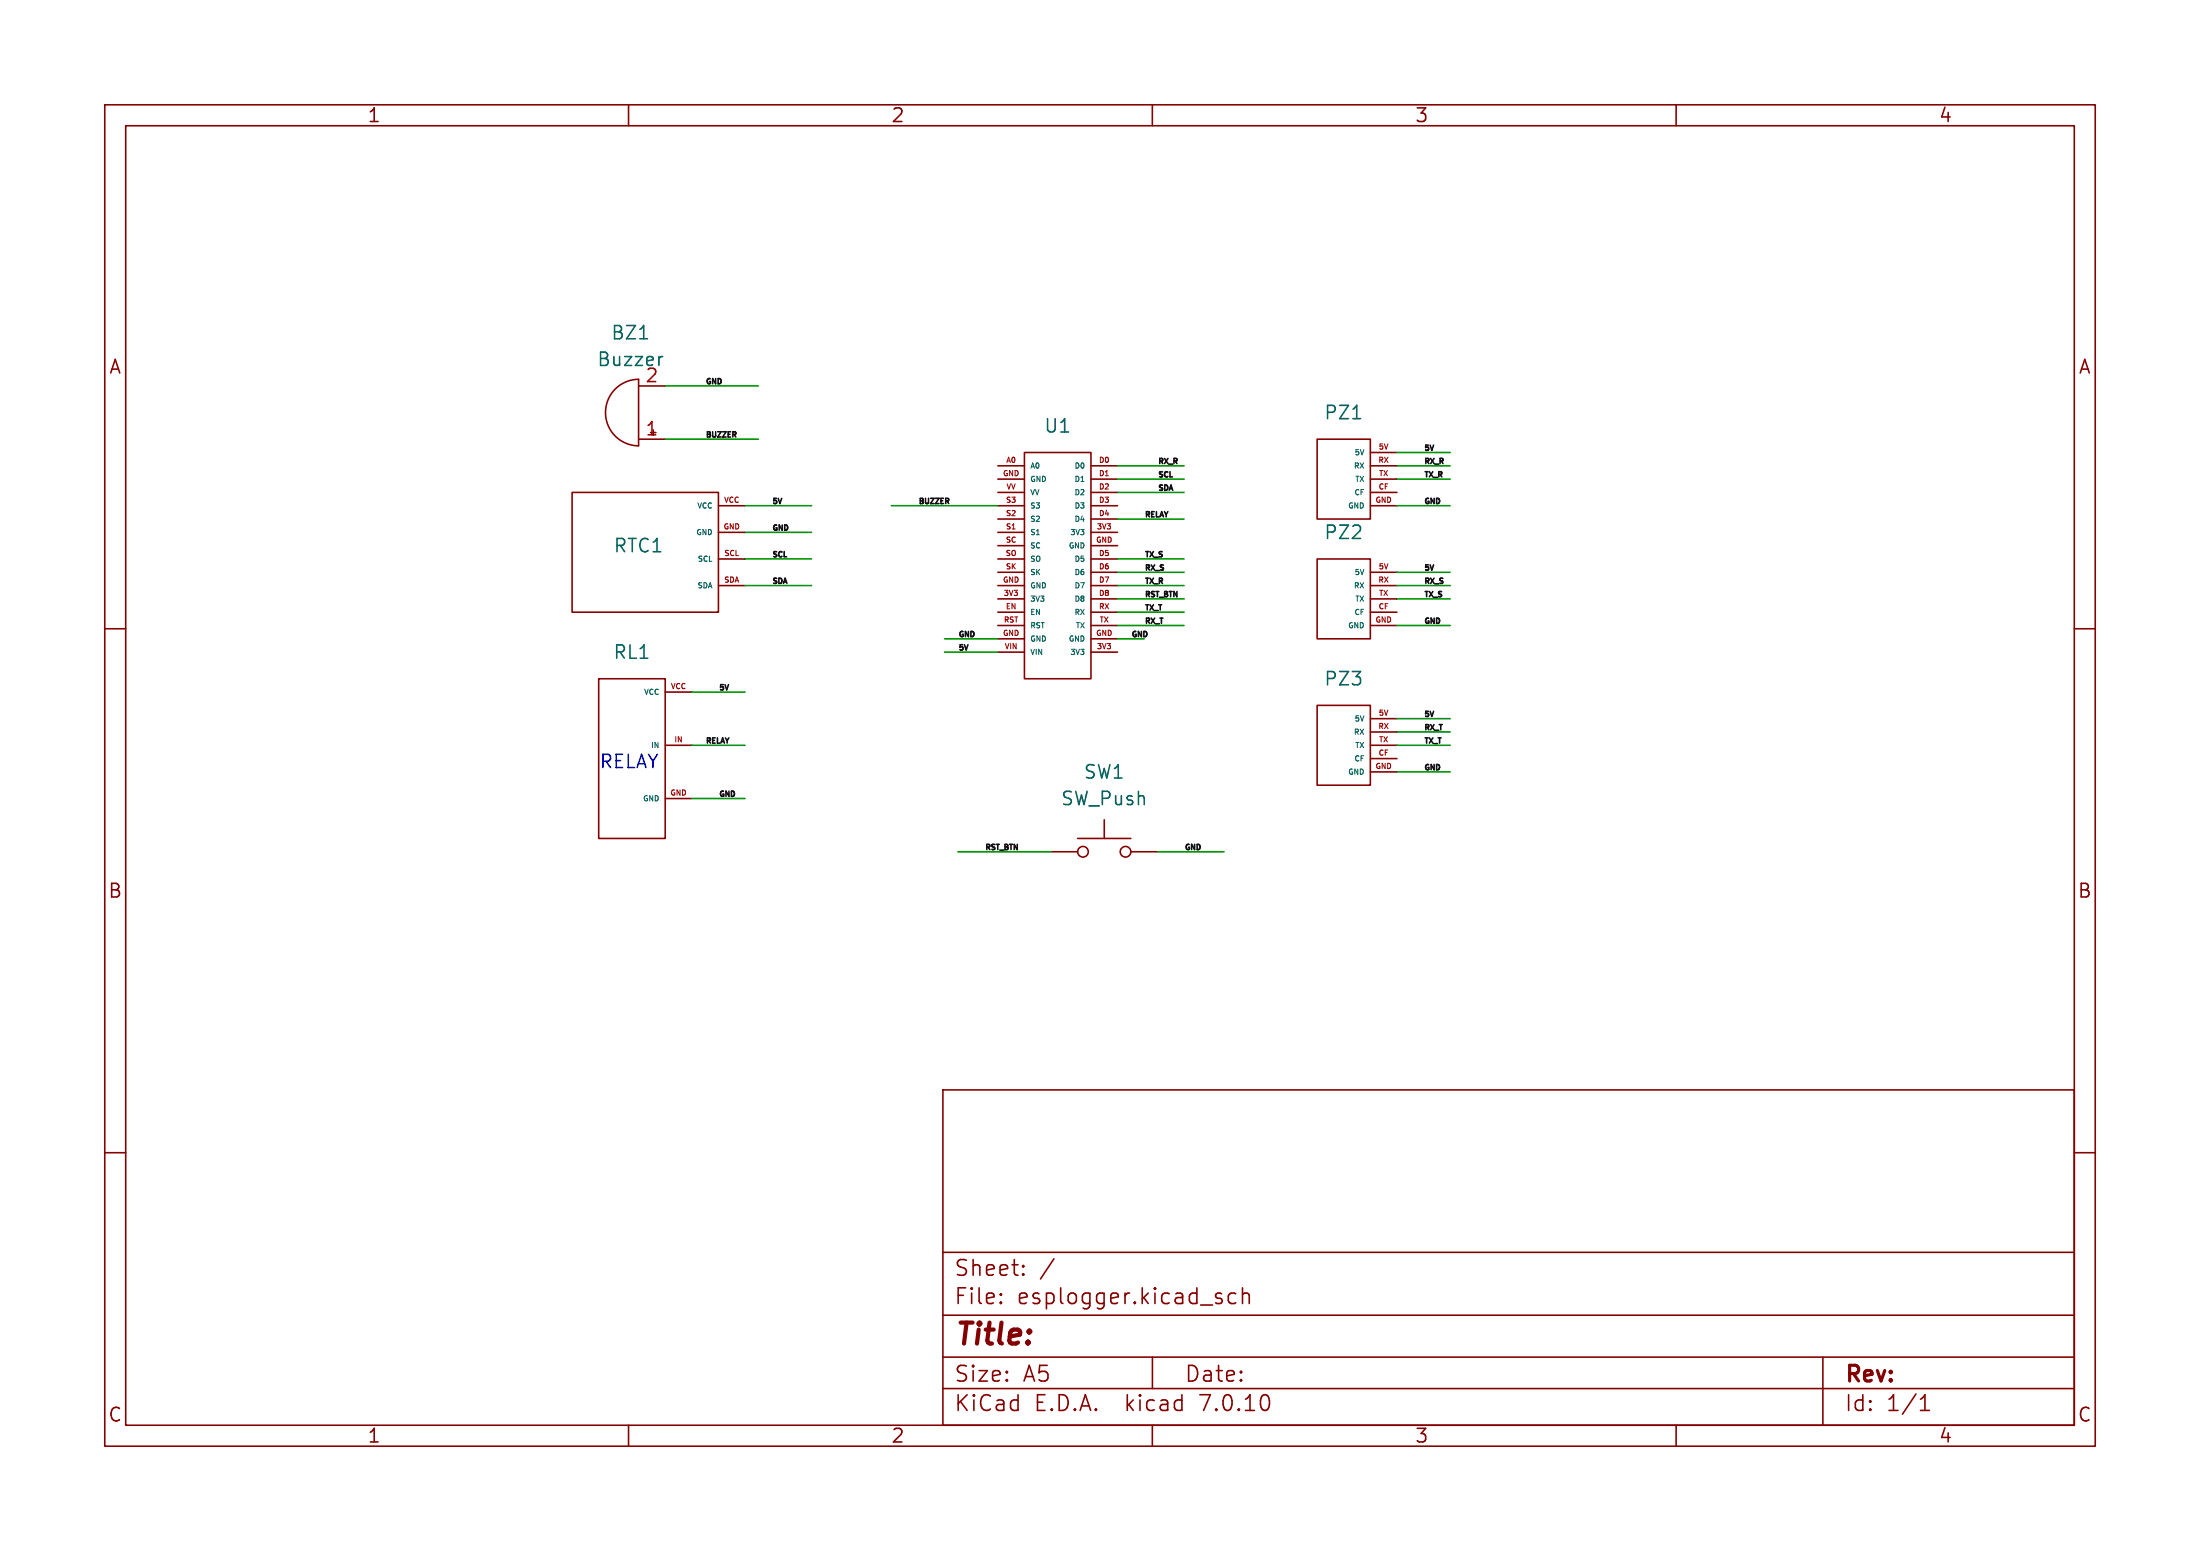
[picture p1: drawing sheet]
<svg xmlns="http://www.w3.org/2000/svg" width="210mm" height="148mm" viewBox="0 0 210 148" stroke-linecap="round" stroke-linejoin="round" font-family="sans-serif">
<g fill="none" stroke="#840000" stroke-width=".15">
<path d="M10 10h190v128h-190zM12 12h186v124h-186zM60 10v2M110 10v2M160 10v2M58.7 37.1a3.2 3.2 0 0 1 2.3-.9v6.3a3.2 3.2 0 0 1-3-1.9 3.2 3.2 0 0 1 .7-3.5zM61 36.8h2.5M10 60h2M54.6 47h14v11.4h-14zM61 41.9h2.5M68.6 55.9h2.5M68.6 48.3h2.5"/>
<path d="M68.6 50.8h2.5M68.6 53.3h2.5M95.2 54.6h2.6M95.2 58.4h2.6M95.2 59.7h2.6M95.2 55.9h2.6M95.2 57.2h2.6M95.2 47h2.6M95.2 48.3h2.6M95.2 44.5h2.6M95.2 45.7h2.6M95.2 50.8h2.6"/>
<path d="M95.2 53.3h2.6M95.2 49.5h2.6M95.2 52.1h2.6M97.8 43.2h6.3v21.6h-6.3zM104.1 54.6h2.6M104.1 58.4h2.6M104.1 59.7h2.6M104.1 55.9h2.6M104.1 57.2h2.6M104.1 47h2.6M104.1 48.3h2.6M104.1 44.5h2.6"/>
<path d="M104.1 45.7h2.6M104.1 50.8h2.6M104.1 53.3h2.6M104.1 49.5h2.6M104.1 52.1h2.6M125.7 53.3h5.1v7.7h-5.1zM125.7 41.9h5.1v7.6h-5.1zM130.8 54.6h2.5M130.8 58.4h2.5M130.8 59.7h2.5M130.8 55.9h2.5M130.8 57.2h2.5"/>
<path d="M130.8 43.2h2.5M130.8 47h2.5M130.8 48.3h2.5M130.8 44.5h2.5M130.8 45.7h2.5M198 60h2M57.1 64.8h6.4v15.2h-6.4zM63.5 76.2h2.5M63.5 71.1h2.5M63.5 66h2.5M95.2 62.2h2.6M95.2 61h2.6"/>
<path d="M104.1 62.2h2.6M104.1 61h2.6M105.4 78.2v1.8M125.7 67.3h5.1v7.6h-5.1zM130.8 71.1h2.5M130.8 68.6h2.5M130.8 72.4h2.5M130.8 73.7h2.5M130.8 69.9h2.5M100.3 81.3h2.6M102.9 80h5M107.9 81.3h2.6"/>
<path d="M10 110h2M90 104h108v32h-108zM90 119.5h108M198 110h2M60 136v2M90 132.5h108M90 129.5h108M90 125.5h108M95.5 124.2l.1 .1-.1 .1M95.5 124.2v.1v.1M95.5 123.5v.1M95.5 124.2v.2"/>
<path d="M95.5 123.5h.1l-.1 .1M97.7 121.5l.1 .1-.1 .1M97.7 121.5l-.1 .1 .1 .1M97.7 120.8v.1M97.7 121.5v.2M97.7 120.8h.1l-.1 .1M97.7 120.8h-.1l.1 .1M100.6 120.1l-1.3 1.9M110 136v2M110 129.5v3M118 123.5l-.5-.1-.2 .3v.4l.1 .2 .1 .1 .5-.1M118.6 123.5a.37 .37 0 0 1 .7 .1v.8"/>
<path d="M118.6 122.9v1.5M160 136v2M174 129.5v6.5M183.3 134.6h.9M183.3 133.5l.5-.4v1.5"/>
<circle cx="103.4" cy="81.3" r=".51"/>
<circle cx="107.4" cy="81.3" r=".51"/>
</g>
<path d="M61.1 32.3h.7M63.3 34l-.3 .1M129.1 39.9h.8" fill="none" stroke="#006464" stroke-width=".15"/>
<path d="M103.2 45.9h.3" fill="none" stroke="#006464" stroke-width=".1"/>
<g fill="none" stroke="#009600" stroke-width=".15">
<path d="M63.5 36.8h8.9M63.5 41.9h8.9M71.1 50.8h6.4M71.1 55.9h6.4M71.1 53.3h6.4M71.1 48.3h6.4M85.1 48.3h10.1M106.7 55.9h6.3M106.7 53.3h6.3M106.7 45.7h6.3M106.7 47h6.3M106.7 59.7h6.3"/>
<path d="M106.7 49.5h6.3M106.7 44.5h6.3M106.7 57.2h6.3M106.7 54.6h6.3M106.7 58.4h6.3M133.3 55.9h5.1M133.3 48.3h5.1M133.3 43.2h5.1M133.3 45.7h5.1M133.3 59.7h5.1M133.3 44.5h5.1M133.3 57.2h5.1"/>
<path d="M133.3 54.6h5.1M66 71.1h5.1M66 66h5.1M66 76.2h5.1M90.2 62.2h5M90.2 61h5M106.7 61h2.5M133.3 71.1h5.1M133.3 69.9h5.1M133.3 73.7h5.1M133.3 68.6h5.1M91.4 81.3h8.9"/>
<path d="M110.5 81.3h6.3"/>
</g>
<text font-size="2.8" fill="#840000" x="91" y="128.9">Title:</text>
<g font-size="2.1" fill="#840000">
<text x="91" y="124.7">File:</text>
<text x="91" y="122">Sheet:</text>
<text x="97.1" y="124.7">esplogger.kicad_sch</text>
<text x="91" y="134.9">KiCad</text>
<text x="91" y="132.1">Size:</text>
<text x="97.7" y="132.1">A5</text>
<text x="98.7" y="134.9">E.D.A.</text>
<text x="107.6" y="134.9">kicad</text>
<text x="113" y="132.1">Date:</text>
<text x="114.9" y="134.9">7.0.10</text>
<text x="176" y="132.3">Rev:</text>
<text x="176" y="134.9">Id:</text>
<text x="180.1" y="134.9">1/1</text>
</g>
<g font-size="1.8" fill="#840000">
<text x="35" y="11.9">1</text>
<text x="85" y="11.9">2</text>
<text x="135" y="11.9">3</text>
<text x="185" y="11.9">4</text>
<text x="10.3" y="35.9">A</text>
<text x="198.4" y="35.9">A</text>
<text x="10.3" y="85.9">B</text>
<text x="198.3" y="85.9">B</text>
<text x="10.3" y="135.9">C</text>
<text x="35" y="137.9">1</text>
<text x="85" y="137.9">2</text>
<text x="135" y="137.9">3</text>
<text x="185" y="137.9">4</text>
<text x="198.3" y="135.9">C</text>
</g>
<g font-size="1.8" fill="#006464">
<text x="56.9" y="35.2">Buzzer</text>
<text x="58.3" y="32.6">BZ1</text>
<text x="61.5" y="36.6">2</text>
<text x="99.6" y="41.5">U1</text>
<text x="126.3" y="40.2">PZ1</text>
<text x="58.5" y="52.9">RTC1</text>
<text x="126.3" y="51.7">PZ2</text>
<text x="58.5" y="63.1">RL1</text>
<text x="126.3" y="65.6">PZ3</text>
<text x="101.2" y="77.1">SW_Push</text>
<text x="103.4" y="74.5">SW1</text>
</g>
<text font-size="1.8" fill="#a90000" x="61.5" y="41.7">1</text>
<text font-size="1.8" fill="#0000c2" x="57.1" y="73.4">RELAY</text>
<g font-size=".7" fill="#0f0f0f">
<text x="67.3" y="36.7">GND</text>
<text x="67.3" y="41.8">BUZZER</text>
<text x="110.5" y="44.3">RX_R</text>
<text x="110.5" y="46.9">SDA</text>
<text x="110.5" y="45.6">SCL</text>
<text x="135.9" y="43">5V</text>
<text x="135.9" y="45.6">TX_R</text>
<text x="135.9" y="44.3">RX_R</text>
<text x="73.7" y="50.7">GND</text>
<text x="73.7" y="48.1">5V</text>
<text x="73.7" y="53.2">SCL</text>
<text x="87.6" y="48.1">BUZZER</text>
<text x="109.2" y="49.4">RELAY</text>
<text x="109.2" y="53.2">TX_S</text>
<text x="135.9" y="48.1">GND</text>
<text x="73.7" y="55.7">SDA</text>
<text x="109.2" y="54.5">RX_S</text>
<text x="109.2" y="55.7">TX_R</text>
<text x="109.2" y="57">RST_BTN</text>
<text x="109.2" y="59.6">RX_T</text>
<text x="109.2" y="58.3">TX_T</text>
<text x="135.9" y="57">TX_S</text>
<text x="135.9" y="55.7">RX_S</text>
<text x="135.9" y="54.5">5V</text>
<text x="135.9" y="59.6">GND</text>
<text x="68.6" y="65.9">5V</text>
<text x="91.4" y="60.8">GND</text>
<text x="91.4" y="62.1">5V</text>
<text x="107.9" y="60.8">GND</text>
<text x="67.3" y="71">RELAY</text>
<text x="135.9" y="71">TX_T</text>
<text x="135.9" y="68.4">5V</text>
<text x="135.9" y="69.7">RX_T</text>
<text x="68.6" y="76.1">GND</text>
<text x="135.9" y="73.5">GND</text>
<text x="94" y="81.1">RST_BTN</text>
<text x="113" y="81.1">GND</text>
</g>
<g font-size=".7" fill="#a90000">
<text x="95.7" y="45.5">GND</text>
<text x="96" y="44.2">A0</text>
<text x="96" y="46.7">VV</text>
<text x="104.8" y="44.2">D0</text>
<text x="104.8" y="45.5">D1</text>
<text x="104.8" y="46.7">D2</text>
<text x="131.5" y="44.2">RX</text>
<text x="131.5" y="46.7">CF</text>
<text x="131.5" y="42.9">5V</text>
<text x="131.6" y="45.5">TX</text>
<text x="69" y="50.5">GND</text>
<text x="69" y="48">VCC</text>
<text x="69.1" y="53.1">SCL</text>
<text x="95.9" y="53.1">SO</text>
<text x="95.9" y="51.8">SC</text>
<text x="95.9" y="50.5">S1</text>
<text x="95.9" y="49.3">S2</text>
<text x="95.9" y="48">S3</text>
<text x="104.5" y="51.8">GND</text>
<text x="104.6" y="50.5">3V3</text>
<text x="104.8" y="48">D3</text>
<text x="104.8" y="49.3">D4</text>
<text x="104.8" y="53.1">D5</text>
<text x="131.2" y="48">GND</text>
<text x="69" y="55.6">SDA</text>
<text x="95.7" y="55.6">GND</text>
<text x="95.7" y="56.9">3V3</text>
<text x="95.7" y="59.4">RST</text>
<text x="95.9" y="58.2">EN</text>
<text x="95.9" y="54.4">SK</text>
<text x="104.8" y="54.4">D6</text>
<text x="104.8" y="55.6">D7</text>
<text x="104.8" y="56.9">D8</text>
<text x="104.8" y="58.2">RX</text>
<text x="104.9" y="59.4">TX</text>
<text x="131.2" y="59.4">GND</text>
<text x="131.5" y="55.6">RX</text>
<text x="131.5" y="58.2">CF</text>
<text x="131.5" y="54.4">5V</text>
<text x="131.6" y="56.9">TX</text>
<text x="64" y="65.8">VCC</text>
<text x="95.7" y="60.7">GND</text>
<text x="95.8" y="62">VIN</text>
<text x="104.5" y="60.7">GND</text>
<text x="104.6" y="62">3V3</text>
<text x="64.3" y="70.9">IN</text>
<text x="131.5" y="69.6">RX</text>
<text x="131.5" y="68.3">5V</text>
<text x="131.6" y="70.9">TX</text>
<text x="63.9" y="75.9">GND</text>
<text x="131.2" y="73.4">GND</text>
<text x="131.5" y="72.1">CF</text>
</g>
<g font-size=".7" fill="#006464">
<text x="98.3" y="44.9">A0</text>
<text x="98.3" y="46.1">GND</text>
<text x="98.3" y="47.4">VV</text>
<text x="102.5" y="44.9">D0</text>
<text x="102.5" y="46.1">D1</text>
<text x="102.5" y="47.4">D2</text>
<text x="129.1" y="44.9">RX</text>
<text x="129.2" y="47.4">CF</text>
<text x="129.2" y="43.6">5V</text>
<text x="129.2" y="46.1">TX</text>
<text x="66.3" y="51.2">GND</text>
<text x="66.4" y="48.7">VCC</text>
<text x="66.5" y="53.7">SCL</text>
<text x="98.3" y="51.2">S1</text>
<text x="98.3" y="49.9">S2</text>
<text x="98.3" y="48.7">S3</text>
<text x="98.3" y="52.5">SC</text>
<text x="98.3" y="53.7">SO</text>
<text x="101.9" y="52.5">GND</text>
<text x="102.1" y="51.2">3V3</text>
<text x="102.5" y="48.7">D3</text>
<text x="102.5" y="49.9">D4</text>
<text x="102.5" y="53.7">D5</text>
<text x="128.6" y="48.7">GND</text>
<text x="66.5" y="56.3">SDA</text>
<text x="98.3" y="57.6">3V3</text>
<text x="98.3" y="58.8">EN</text>
<text x="98.3" y="56.3">GND</text>
<text x="98.3" y="55">SK</text>
<text x="102.5" y="55">D6</text>
<text x="102.5" y="56.3">D7</text>
<text x="102.5" y="57.6">D8</text>
<text x="102.5" y="58.8">RX</text>
<text x="129.1" y="56.3">RX</text>
<text x="129.2" y="58.8">CF</text>
<text x="129.2" y="55">5V</text>
<text x="129.2" y="57.6">TX</text>
<text x="98.3" y="61.4">GND</text>
<text x="98.3" y="60.1">RST</text>
<text x="98.3" y="62.6">VIN</text>
<text x="101.9" y="61.4">GND</text>
<text x="102.1" y="62.6">3V3</text>
<text x="102.6" y="60.1">TX</text>
<text x="128.6" y="60.1">GND</text>
<text x="61.4" y="66.4">VCC</text>
<text x="62" y="71.5">IN</text>
<text x="129.1" y="70.3">RX</text>
<text x="129.2" y="69">5V</text>
<text x="129.2" y="71.5">TX</text>
<text x="61.3" y="76.6">GND</text>
<text x="128.6" y="74.1">GND</text>
<text x="129.2" y="72.8">CF</text>
</g>
</svg>
